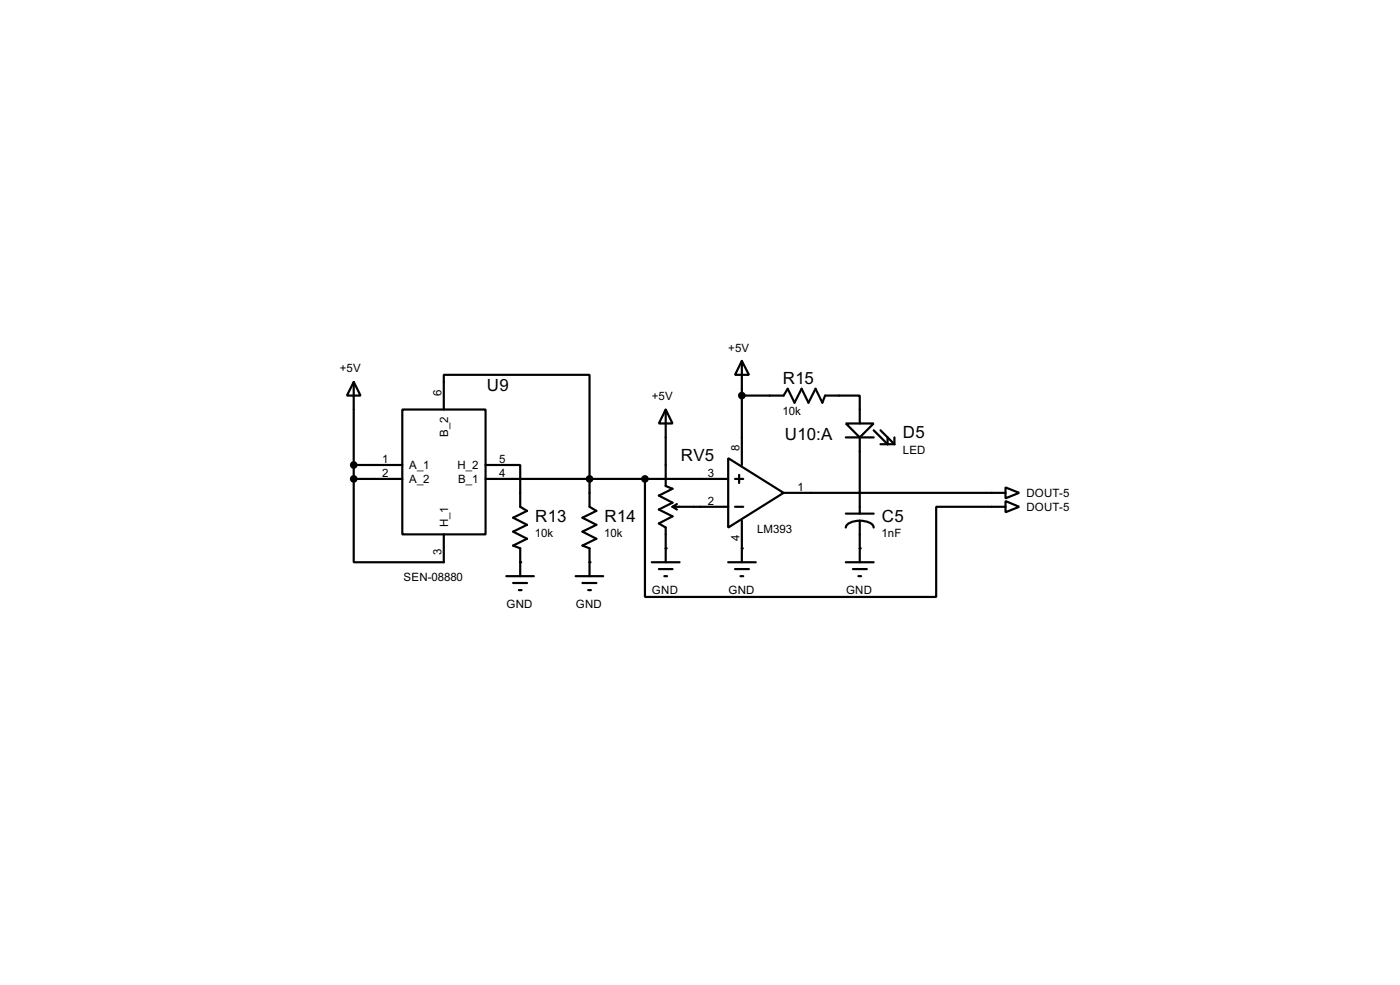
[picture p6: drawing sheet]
<svg xmlns="http://www.w3.org/2000/svg" width="256mm" height="180mm" viewBox="0 0 256 180" stroke-linecap="round" stroke-linejoin="round" font-family="sans-serif">
<g fill="none" stroke="#000" stroke-width=".4">
<path d="M64.8 69.9l1.3 2.5h-2.5zM64.8 69.9v17.8M73.7 75h15.3v22.8h-15.3zM81.3 75v-6.4h26.7v24.2l1.3 .7-2.6 1.3 2.6 1.3-2.6 1.2 2.6 1.3-2.6 1.3 1.3 .5v5.1M122 75l1.2 2.5h-2.5zM122 75v14l1.2 .5-2.5 1.2 2.5 1.3-2.5 1.3 2.5 1.2-2.5 1.3 1.3 .8v6.3M135.9 66.1l1.3 2.5h-2.5zM135.9 72.4h7.7l.7-1.2 1.3 2.5 1.3-2.5 1.2 2.5 1.3-2.5 1.3 2.5 .5-1.3h6.3v5.1M135.9 66.1v19M155 77.5h5.1l-2.6 2.6zM160.1 78.8l2.5 2.5v-1.2M161.3 78.8l2.6 2.5"/>
<path d="M64.8 87.7v15.2h16.5v-5.1M64.8 87.7h8.9M64.8 85.1h8.9M89 85.1h6.3v7.7l1.3 .7-2.6 1.3 2.6 1.3-2.6 1.2 2.6 1.3-2.6 1.3 1.3 .5v5.1M89 87.7h44.4M118.2 87.7v21.6h53.3v-16.5h12.7M123.2 92.8h10.2M123.2 92.8l.8 .5M124 92.3l-.8 .5M133.4 83.9l10.2 6.3-10.2 6.4zM134.7 87.7h1.5M134.7 92.8h1.5"/>
<path d="M135.4 86.9v1.5M135.9 95.3v7.6M155 80.1h5.1M155 94h5.1M157.5 80.1v10.1h-13.9M157.5 95.3a3.2 3.2 0 0 1 2.5 .9l.1 .4M157.5 95.3a3.3 3.3 0 0 0-2.4 .9l-.1 .4M157.5 95.3v7.6M161.3 81.3h2.6M163.9 80.1v1.2M184.2 89.2l2.5 1-2.5 1zM184.2 91.7l2.5 1.1-2.5 1z"/>
<path d="M184.2 90.2h-26.7v3.8M92.8 105.5h5M94 106.7h2.6M95.1 108h.5M105.5 105.5h5M106.7 106.7h2.6M107.8 108h.5M119.4 102.9h5.1M120.7 104.2h2.5M121.7 105.5h.5M133.4 102.9h5.1M134.7 104.2h2.5"/>
<path d="M135.7 105.5h.5M155 102.9h5.1M156.3 104.2h2.5M157.3 105.5h.5"/>
</g>
<g fill="#000">
<circle cx="95.3" cy="102.9" r=".2"/>
<circle cx="108" cy="102.9" r=".2"/>
<circle cx="122" cy="100.4" r=".2"/>
<circle cx="135.9" cy="100.4" r=".2"/>
<circle cx="157.5" cy="100.4" r=".2"/>
</g>
<g fill="#000" stroke="#000" stroke-width=".4">
<circle cx="135.9" cy="72.4" r=".5"/>
<circle cx="64.8" cy="85.1" r=".5"/>
<circle cx="64.8" cy="87.7" r=".5"/>
<circle cx="108" cy="87.7" r=".5"/>
<circle cx="118.1" cy="87.7" r=".5"/>
</g>
<g font-size="3.5">
<text x="89.2" y="71.6">U9</text>
<text x="143.4" y="70.4">R15</text>
<text x="143.8" y="80.5">U10:A</text>
<text x="165.4" y="80.2">D5</text>
<text x="124.8" y="84.3">RV5</text>
<text x="98.1" y="95.5">R13</text>
<text x="110.8" y="95.5">R14</text>
<text x="161.6" y="95.5">C5</text>
</g>
<g font-size="2.4">
<text x="133.4" y="64.4">+5V</text>
<text x="62.3" y="68.1">+5V</text>
<text x="80.9" y="72.4" transform="rotate(-90 80.9 72.4)">6</text>
<text x="119.4" y="73.2">+5V</text>
<text x="143.4" y="75.9">10k</text>
<text x="82.1" y="80" transform="rotate(-90 82.1 80)">B_2</text>
<text x="135.5" y="82.6" transform="rotate(-90 135.5 82.6)">8</text>
<text x="165.4" y="83.1">LED</text>
<text x="70" y="84.7">1</text>
<text x="70" y="87.3">2</text>
<text x="75" y="85.9">A_1</text>
<text x="75" y="88.5">A_2</text>
<text x="83.8" y="85.9">H_2</text>
<text x="83.9" y="88.5">B_1</text>
<text x="91.5" y="87.3">4</text>
<text x="91.5" y="84.7">5</text>
<text x="129.7" y="87.3">3</text>
<text x="146.1" y="89.8">1</text>
<text x="129.7" y="92.4">2</text>
<text x="188" y="91">DOUT-5</text>
<text x="188" y="93.6">DOUT-5</text>
<text x="80.9" y="101.5" transform="rotate(-90 80.9 101.5)">3</text>
<text x="82.1" y="96.5" transform="rotate(-90 82.1 96.5)">H_1</text>
<text x="98" y="98.4">10k</text>
<text x="110.7" y="98.4">10k</text>
<text x="135.5" y="99" transform="rotate(-90 135.5 99)">4</text>
<text x="138.7" y="97.5">LM393</text>
<text x="161.5" y="98.4">1nF</text>
<text x="73.9" y="106.4">SEN-08880</text>
<text x="92.8" y="111.3">GND</text>
<text x="105.5" y="111.3">GND</text>
<text x="119.4" y="108.8">GND</text>
<text x="133.4" y="108.8">GND</text>
<text x="155" y="108.8">GND</text>
</g>
</svg>
